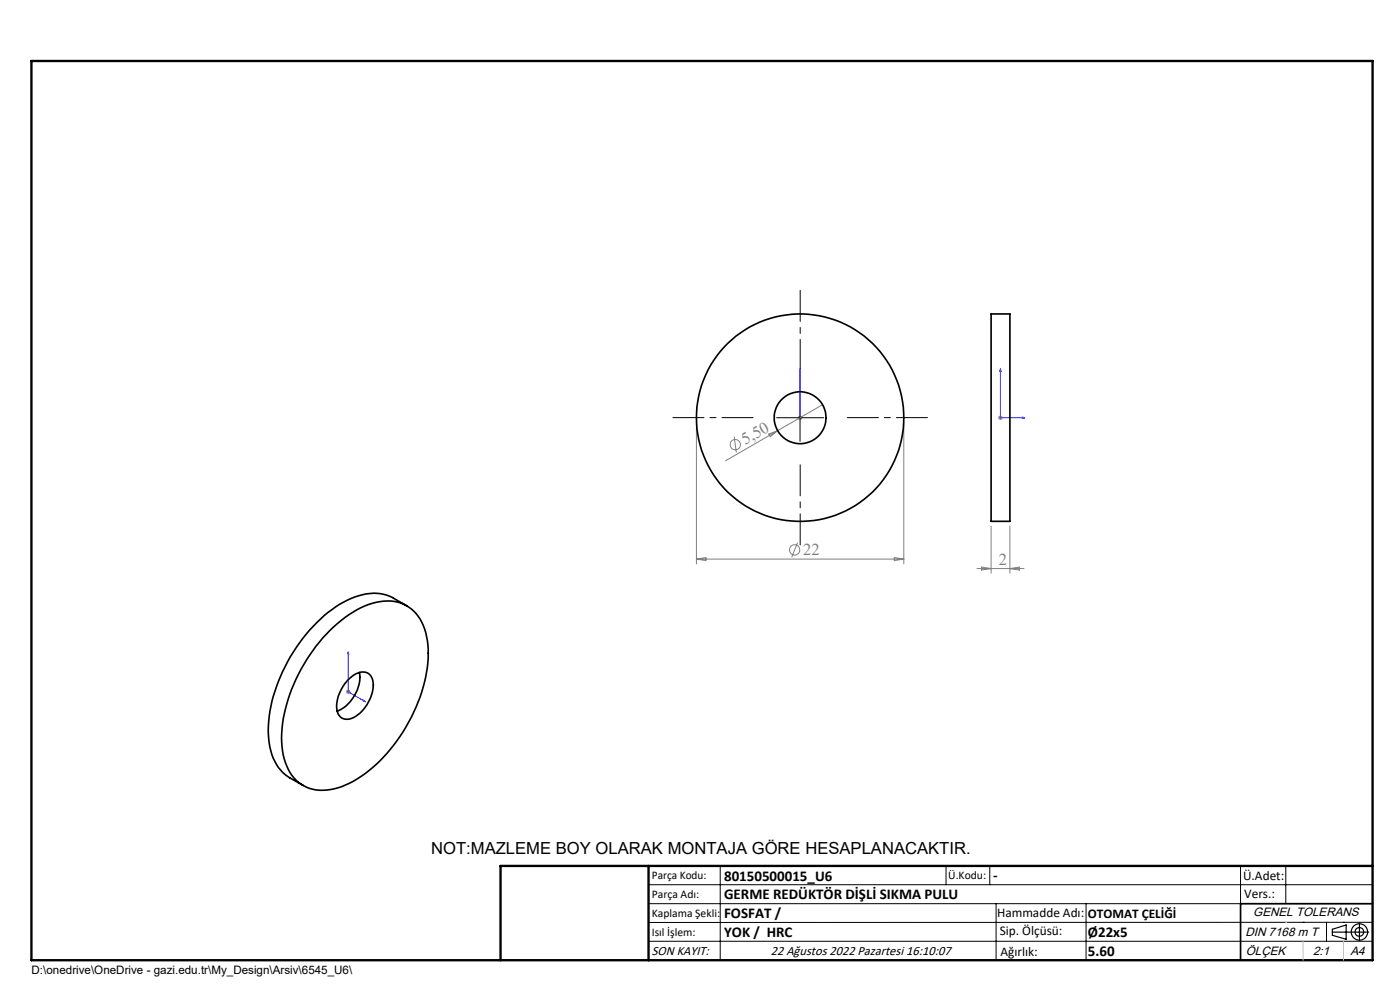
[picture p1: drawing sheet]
<svg xmlns="http://www.w3.org/2000/svg" width="297mm" height="210mm" viewBox="0 0 297 210" stroke-linecap="round" stroke-linejoin="round" font-family="sans-serif">
<g fill="none" stroke="#808080" stroke-width=".21">
<path d="M147.7 89.6v30M155.8 92.6l.4 3.4M163.1 92.1l1.9-.7-1.6 1.2zM169.2 88.6h1.1M169.4 88.3l.7 .7M169.7 88.1v1M170.1 88.3l-.7 .7M174.5 85.9l-20.6 11.8M191.7 89.6v30M211.7 88.6h1.1M211.9 88.3l.7 .7M212.2 88.1v1"/>
<path d="M212.6 88.3l-.7 .7M147.7 118.6h44M147.7 118.6l2.1-.3v.6zM169.2 115.1l-1.2 3.1M189.7 118.3l2 .3-2 .3zM210.3 111.6v10M214.2 111.6v10M207.3 120.6h9.9M208.2 120.3l2.1 .3-2.1 .3zM214.2 120.6l2.1-.3v.6zM73.4 146.7h1M73.5 146.4l.7 .7"/>
<path d="M73.9 146.3v.9M74.2 146.4l-.7 .7"/>
<circle cx="156" cy="94.3" r="1.11"/>
<circle cx="168.6" cy="116.6" r="1.1"/>
</g>
<g fill="none" stroke="#000" stroke-width=".25">
<path d="M282.6 197.7h7.8M282.6 197.1l3-.9v3l-3-.8zM288.4 195.8v3.8M106.2 203.7h185"/>
<circle cx="288.4" cy="197.7" r="1.74"/>
<circle cx="288.4" cy="197.7" r=".93"/>
</g>
<path d="M169.7 78.2v.6v-.6M169.7 78.2v10.4M212.2 78.2v10.4h5.2M212.2 78.2l.2 .6h-.3zM169.7 88.5v.3zM169.7 88.6h.1M216.9 88.5l.5 .1-.5 .2zM73.9 138.3v8.4l3.6 2.2M73.9 138.3l.1 .5-.2-.1zM77.2 148.5l.3 .4-.3-.1z" fill="none" stroke="#00f" stroke-width=".21"/>
<path d="M169.8 78.6v-17M159.8 88.6h-17M169.8 98.6v17M179.8 88.6h17" fill="none" stroke="#000" stroke-width=".21" stroke-dasharray="15.2 1.3 1.3 1.3" stroke-dashoffset="8.6"/>
<g fill="none" stroke="#000" stroke-width=".21">
<path d="M164.7 88.6h10M169.7 83.6v10M137.6 187.7h153.6M137.6 191.7h153.6M137.6 199.7h153.6M152.8 183.7v20M200.7 183.7v4M210 183.7v4M211.3 191.7v12M230.4 191.7v12M263.2 183.7v20M272.8 183.7v8"/>
<path d="M276.4 195.6h.1M281.4 195.6v4.1M285 195.6h.1M291.2 195.6l-153.6 .1"/>
</g>
<path d="M291.2 191.7h-28v12" fill="none" stroke="#000" stroke-width=".35"/>
<path d="M6.7 12.9h284.5v190.8h-284.5zM137.6 183.7v20M291.2 183.7h-185v20" fill="none" stroke="#000" stroke-width=".5"/>
<path d="M276.4 199.7v4M285 199.7v4" fill="none" stroke="#c0c0c0" stroke-width=".21"/>
<path d="M272.8 195.6h.1" fill="none" stroke="#c0c0c0" stroke-width=".25"/>
<g fill="#00f">
<path d="M169.7 88.5v.3zM169.7 78.2v.6z"/>
<path d="M77.2 148.5l.3 .4-.3-.1zM73.9 138.3l.1 .5-.2-.1z"/>
<path d="M216.9 88.5l.5 .1-.5 .2zM212.2 78.2l.2 .6h-.3z"/>
</g>
<g fill="none" stroke="#000" stroke-width=".35">
<path d="M210.3 66.6h3.9v44h-3.9zM70 133.7a19.4 19.4 0 0 1 11.4-6.2 8.2 8.2 0 0 1 8.9 6.7 25 25 0 0 1-2 15.8 32.5 32.5 0 0 1-14.3 16.2 10.1 10.1 0 0 1-10.1 .1 10.8 10.8 0 0 1-4.1-8.8 33.2 33.2 0 0 1 8-21.3zM86.3 128.5l-2.8-1.6a9.7 9.7 0 0 0-9 0 29.9 29.9 0 0 0-12.9 12.4 30.4 30.4 0 0 0-4.6 17.5 10.3 10.3 0 0 0 4.5 8.2l2.8 1.6M73.8 144.2a3.8 3.8 0 0 1 4.3-1.4 3.6 3.6 0 0 1 .9 4.1 7.9 7.9 0 0 1-4.7 5.6 2.16 2.16 0 0 1-2.9-2.2 8.5 8.5 0 0 1 2.4-6.1zM76.2 142.7a8 8 0 0 1-4.7 8.1"/>
<circle cx="169.7" cy="88.6" r="5.5"/>
<circle cx="169.7" cy="88.6" r="22"/>
</g>
<g font-size="3.5" fill="#808080">
<text x="158.1" y="94.4" transform="rotate(-30 158.1 94.4)">5,50</text>
<text x="170.4" y="117.7">22</text>
<text x="211.9" y="119.7">2</text>
</g>
<text font-size="3.5" x="91.5" y="181.1">NOT:MAZLEME BOY OLARAK MONTAJA GÖRE HESAPLANACAKTIR.</text>
<g font-size="3.2">
<text x="153.6" y="186.8">80150500015_U6</text>
<text x="153.6" y="190.8">GERME REDÜKTÖR DİŞLİ SIKMA PULU</text>
<text x="210.7" y="186.6">-</text>
<text x="153.6" y="194.8">FOSFAT /</text>
<text x="153.6" y="198.8">YOK / HRC</text>
<text x="230.8" y="198.7">Ø22x5</text>
<text x="230.8" y="202.8">5.60</text>
</g>
<g font-size="2.8">
<text x="263.7" y="186.7">Ü.Adet:</text>
<text x="263.9" y="190.5">Vers.:</text>
<text x="211.5" y="194.5">Hammadde Adı:</text>
<text x="230.8" y="194.7">OTOMAT ÇELİĞİ</text>
<text x="138.3" y="202.6">SON KAYIT:</text>
<text x="163.6" y="202.6">22 Ağustos 2022 Pazartesi 16:10:07</text>
<text x="212.1" y="198.4">Sip. Ölçüsü:</text>
<text x="212.2" y="202.7">Ağırlık:</text>
</g>
<g font-size="2.6">
<text x="265.9" y="194.4">GENEL TOLERANS</text>
<text x="264.2" y="198.5">DIN 7168 m T</text>
<text x="264.3" y="202.6">ÖLÇEK</text>
<text x="278.5" y="202.6">2:1</text>
<text x="286.5" y="202.6">A4</text>
</g>
<g font-size="2.5">
<text x="138.3" y="186.4">Parça Kodu:</text>
<text x="138.3" y="190.5">Parça Adı:</text>
<text x="201.2" y="186.5">Ü.Kodu:</text>
<text x="138.3" y="194.5">Kaplama Şekli:</text>
<text x="138.3" y="198.6">Isıl İşlem:</text>
<text x="6.7" y="206.7">D:\onedrive\OneDrive - gazi.edu.tr\My_Design\Arsiv\6545_U6\</text>
</g>
</svg>
